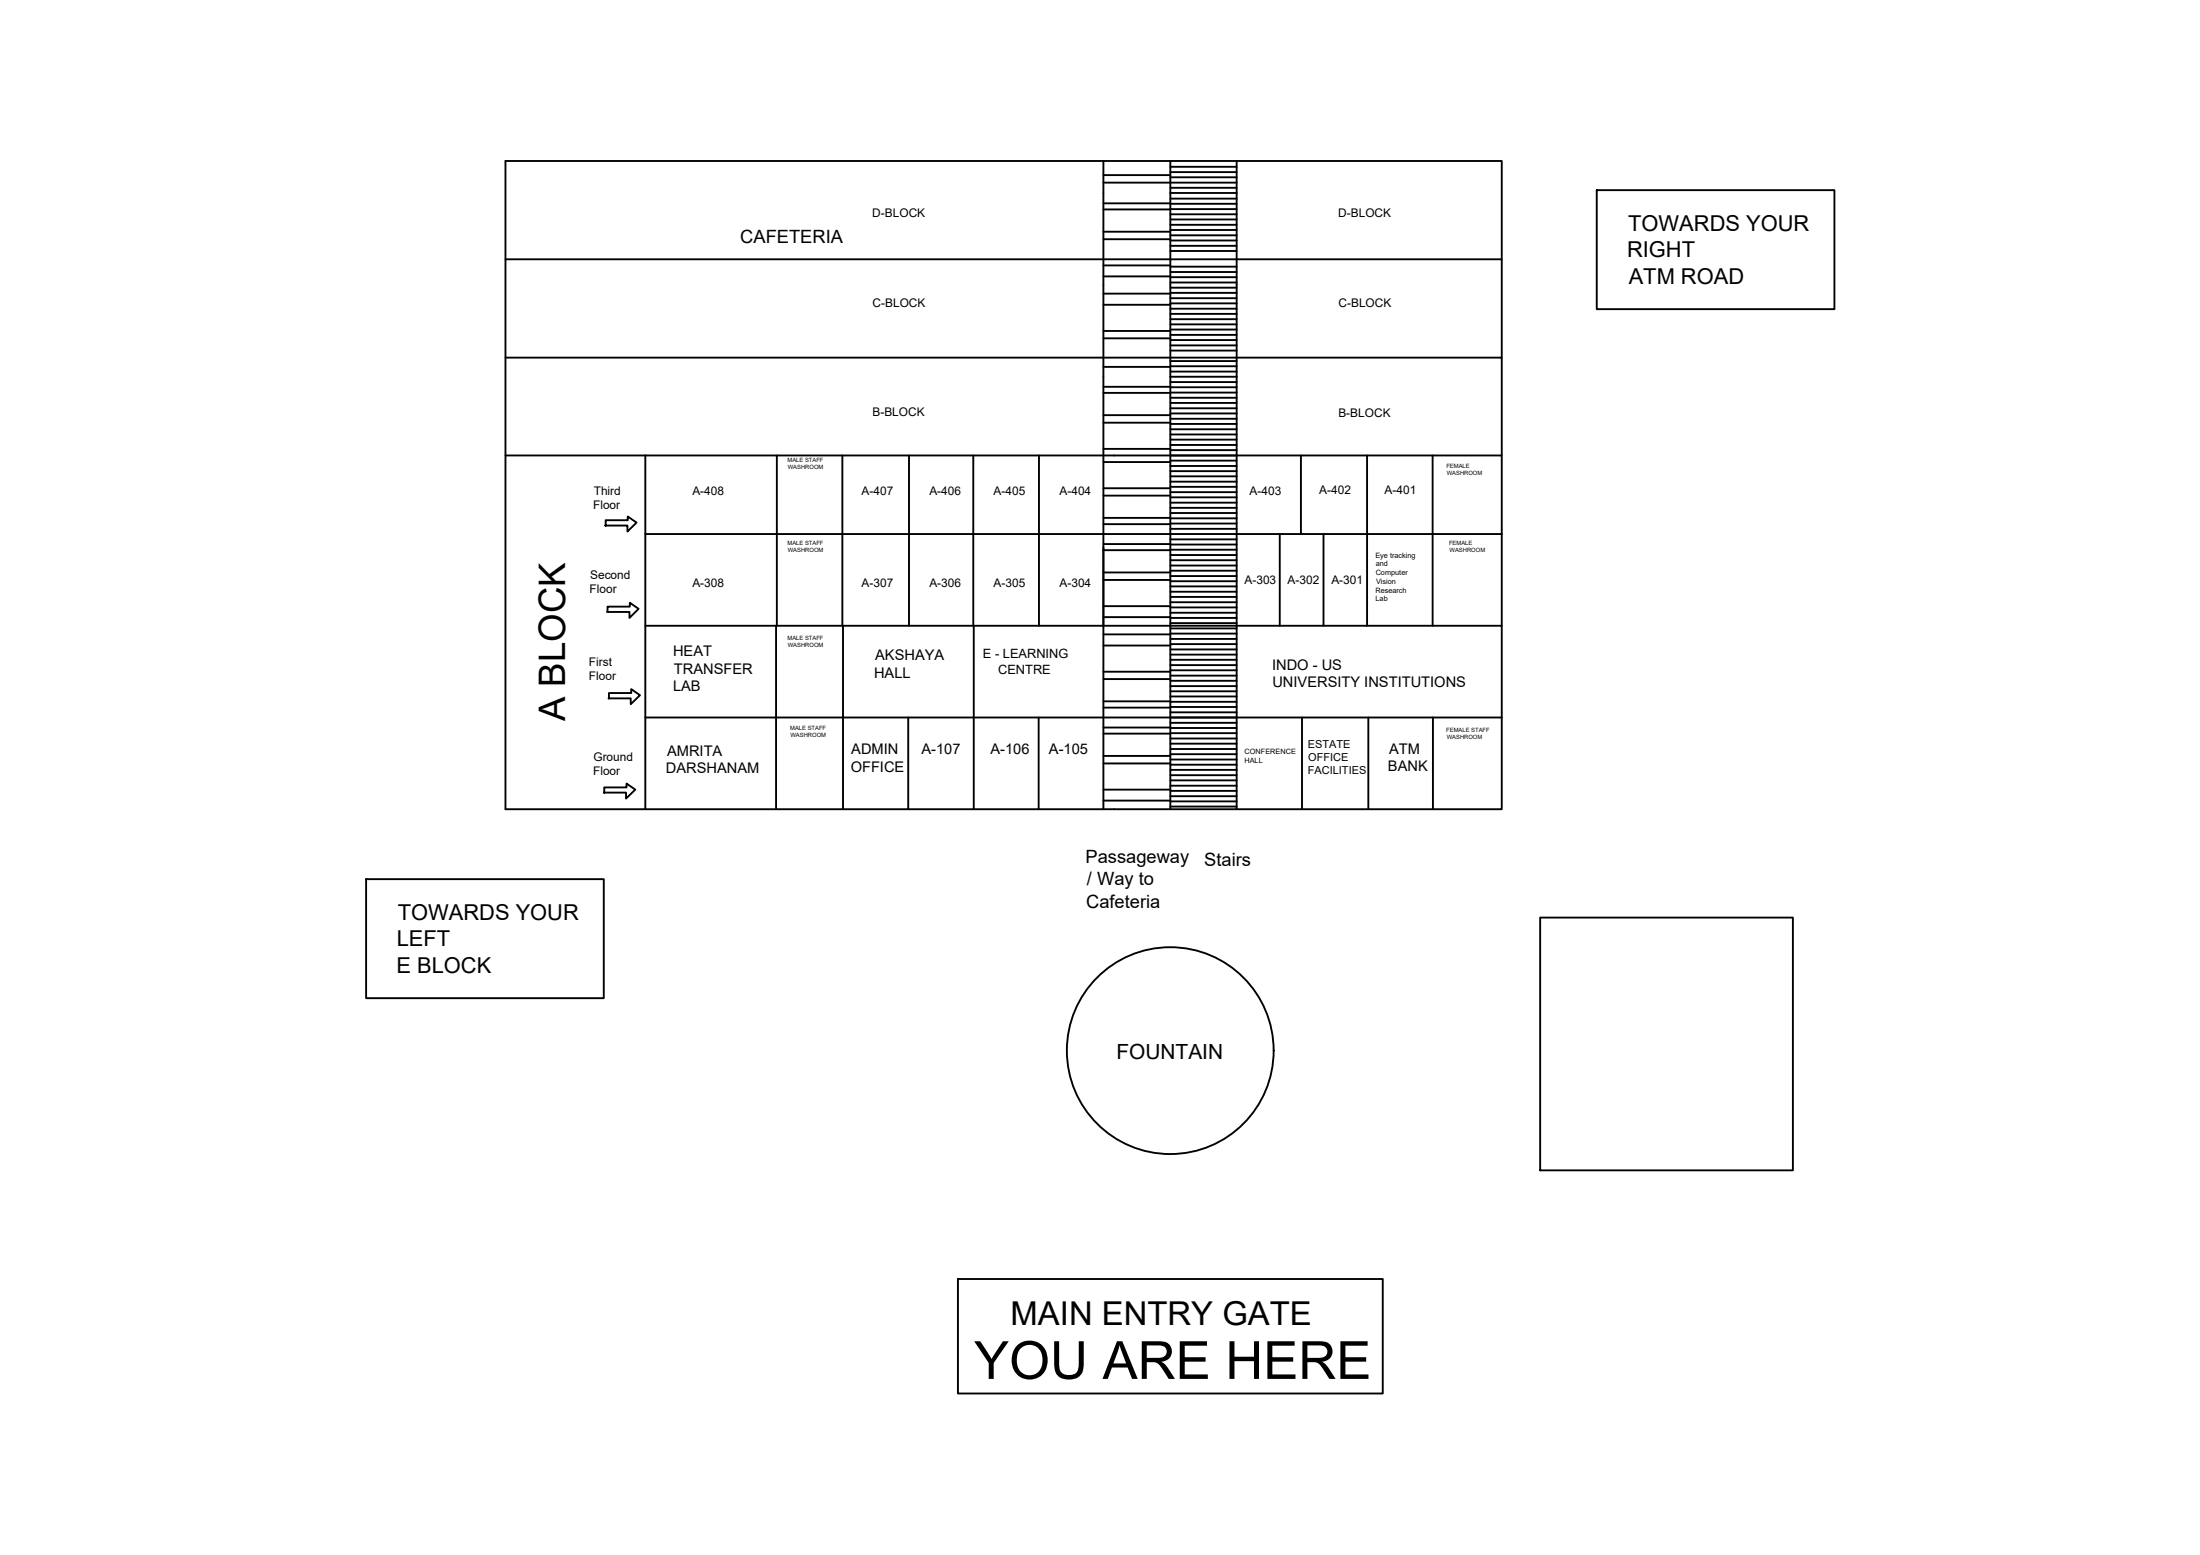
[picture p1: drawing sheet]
<svg xmlns="http://www.w3.org/2000/svg" width="297mm" height="210mm" viewBox="0 0 297 210" stroke-linecap="round" stroke-linejoin="round" font-family="sans-serif">
<!-- layer: 0 -->
<g fill="none" stroke="#000" stroke-width=".25">
<path d="M68.2 35h134.6v13.3M149 21.7v87.5M149 37.3h9M149 35.8h9M149 32.3h9M149 31.3h9M149 28.3h9M149 27.4h9M149 39.6h9M149 24.7h18M149 23.6h9M158 21.7v87.5"/>
<path d="M158 26.8h9M158 27.5h9M158 28.2h9M158 28.9h9M158 29.6h9M158 30.3h9M158 31h9M158 31.8h9M158 32.5h9M158 33.2h9M158 33.9h9M158 36h9"/>
<path d="M158 36.7h9M158 37.4h9M158 38.1h9M158 39.5h9M158 38.8h9M158 22.5h9M158 23.2h9M158 23.9h9M158 25.4h9M158 26h9M167 21.7v87.5M202.8 35v-13.3h-134.6v87.5h134.6v-47.7h-134.6"/>
<path d="M215.6 25.7h32.1v16h-32.1zM68.2 48.3h134.6v13.2M149 41.1h9M149 44.7h9M149 45.7h9M149 49.5h9M149 57.1h9M149 56h9M149 53h9M149 52.2h9M158 50.2h9M158 49.4h9"/>
<path d="M158 48.7h9M158 47.3h9M158 46.6h9M158 45.9h9M158 45.2h9M158 44.5h9M158 43.8h9M158 43.1h9M158 42.4h9M158 41.7h9M158 41h9M158 40.3h9"/>
<path d="M158 51.6h9M158 52.3h9M158 53h9M158 53.7h9M158 54.4h9M158 55.1h9M158 55.8h9M158 56.5h9M158 57.2h9M158 57.9h9M158 58.6h9M158 59.3h9"/>
<path d="M158 50.9h9M81.7 70.9h3v.8l1.2-1.2-1.1-.8v.5h-3v.8M87.1 72.1h115.7M87.1 61.5v47.7M104.9 61.5v23M113.7 61.5v23M122.7 61.5v23M131.4 61.5v23M140.3 61.5v23M149 78.3h9M149 77.3h9M149 74.3h9"/>
<path d="M149 73.4h9M149 62.4h9M149 65.9h9M149 66.9h9M149 69.9h9M149 70.8h9M149 60.6h9M158 61.5h9M158 72.8h9M158 73.5h9M158 74.2h9M158 74.9h9"/>
<path d="M158 75.6h9M158 76.3h9M158 77h9M158 77.8h9M158 78.5h9M158 79.2h9M158 79.9h9M158 71.4h9M158 70.7h9M158 70h9M158 69.3h9M158 68.6h9"/>
<path d="M158 67.9h9M158 67.1h9M158 66.4h9M158 65.7h9M158 65h9M158 64.3h9M158 63.6h9M158 62.9h9M158 62.2h9M158 60.1h9M158 60.8h9M172.8 72.1v12.4"/>
<path d="M175.6 61.5v10.6M178.7 72.1v12.4M184.6 61.5v23M193.4 61.5v23M82 82.6h3v.8l1.2-1.2-1.2-.8v.5h-3v.7M82.2 94.3h3v.8l1.2-1.3-1.2-.8v.5h-3v.8M87.1 96.9h115.7M87.1 84.5h115.7M104.8 84.5v24.7M113.8 84.5v24.7M122.6 96.9v12.3M131.5 84.5v24.7"/>
<path d="M140.2 96.9v12.3M149 99h9M149 98.2h9M149 85.6h9M149 87.1h9M149 90.7h9M149 91.7h9M149 94.7h9M149 95.5h9M149 83.3h9M149 81.8h9M158 97.6h9"/>
<path d="M158 98.3h9M158 99h9M158 99.7h9M158 96.2h9M158 95.4h9M158 94.7h9M158 94h9M158 93.3h9M158 92.6h9M158 91.9h9M158 91.2h9M158 90.5h9"/>
<path d="M158 89.8h9M158 89.1h9M158 88.4h9M158 87.7h9M158 86.9h9M158 86.2h9M158 85.5h9M158 84.8h9M158 80.6h9M158 81.3h9M158 82h9M158 82.7h9"/>
<path d="M158 83.4h9M158 84.1h9M175.8 96.9v12.3M184.7 96.9v12.3M193.5 96.9v12.3M49.4 118.7h32.1v16h-32.1zM81.5 107h3v.8l1.3-1.2-1.2-.8v.5h-3v.7M149 108.1h9M149 106.6h9M149 103.1h9M149 102h9M158 100.4h9"/>
<path d="M158 101.1h9M158 101.8h9M158 102.5h9M158 103.2h9M158 103.9h9M158 104.6h9M158 105.3h9M158 106.1h9M158 106.8h9M158 107.5h9M158 108.2h9M158 108.9h9"/>
<path d="M207.9 123.9h34.2v34.1h-34.2zM129.3 172.6h57.4v15.5h-57.4z"/>
<circle cx="158" cy="141.8" r="14"/>
</g>
<text font-size="7.1" x="131.5" y="186.1">YOU ARE HERE</text>
<text font-size="4.9" x="76.3" y="97.4" transform="rotate(-90 76.3 97.4)">A BLOCK</text>
<text font-size="4.4" x="136.4" y="178.8">MAIN ENTRY GATE</text>
<g font-size="3">
<text x="219.7" y="34.7">RIGHT</text>
<text x="219.8" y="31.2">TOWARDS YOUR</text>
<text x="219.9" y="38.3">ATM ROAD</text>
<text x="53.7" y="124.2">TOWARDS YOUR</text>
<text x="53.5" y="131.3">E BLOCK</text>
<text x="53.6" y="127.7">LEFT</text>
</g>
<text font-size="2.8" x="150.7" y="143">FOUNTAIN</text>
<g font-size="2.5">
<text x="100" y="32.8">CAFETERIA</text>
<text x="146.6" y="116.6">Passageway</text>
<text x="146.8" y="119.5">/ Way to</text>
<text x="162.6" y="117">Stairs</text>
<text x="146.6" y="122.5">Cafeteria</text>
</g>
<g font-size="2">
<text x="90.9" y="88.5">HEAT</text>
<text x="118.2" y="89.1">AKSHAYA</text>
<text x="90.9" y="93.3">LAB</text>
<text x="91" y="90.9">TRANSFER</text>
<text x="118" y="91.5">HALL</text>
<text x="171.8" y="90.4">INDO - US</text>
<text x="171.8" y="92.7">UNIVERSITY INSTITUTIONS</text>
<text x="114.9" y="101.8">ADMIN</text>
<text x="124.4" y="101.8">A-107</text>
<text x="133.7" y="101.8">A-106</text>
<text x="141.6" y="101.8">A-105</text>
<text x="187.5" y="101.8">ATM</text>
<text x="89.9" y="104.4">DARSHANAM</text>
<text x="90.1" y="102">AMRITA</text>
<text x="114.9" y="104.2">OFFICE</text>
<text x="187.4" y="104.1">BANK</text>
</g>
<g font-size="1.7">
<text x="132.7" y="88.8">E - LEARNING</text>
<text x="134.8" y="90.9">CENTRE</text>
</g>
<g font-size="1.6">
<text x="117.8" y="29.3">D-BLOCK</text>
<text x="180.7" y="29.3">D-BLOCK</text>
<text x="117.8" y="41.4">C-BLOCK</text>
<text x="180.7" y="41.4">C-BLOCK</text>
<text x="117.8" y="56.2">B-BLOCK</text>
<text x="180.7" y="56.2">B-BLOCK</text>
<text x="80.1" y="68.7">Floor</text>
<text x="80.2" y="66.8">Third</text>
<text x="93.5" y="66.8">A-408</text>
<text x="116.3" y="66.8">A-407</text>
<text x="125.5" y="66.8">A-406</text>
<text x="134.2" y="66.8">A-405</text>
<text x="143.1" y="66.8">A-404</text>
<text x="168.7" y="66.8">A-403</text>
<text x="178.1" y="66.6">A-402</text>
<text x="187" y="66.7">A-401</text>
<text x="79.6" y="80">Floor</text>
<text x="79.7" y="78.1">Second</text>
<text x="93.5" y="79.2">A-308</text>
<text x="116.3" y="79.2">A-307</text>
<text x="125.5" y="79.2">A-306</text>
<text x="134.2" y="79.2">A-305</text>
<text x="143.1" y="79.2">A-304</text>
<text x="168" y="78.8">A-303</text>
<text x="173.8" y="78.8">A-302</text>
<text x="179.8" y="78.8">A-301</text>
<text x="79.5" y="89.9">First</text>
<text x="79.5" y="91.8">Floor</text>
<text x="80.1" y="104.7">Floor</text>
<text x="80.1" y="102.8">Ground</text>
</g>
<g font-size="1.5">
<text x="176.6" y="101">ESTATE</text>
<text x="176.6" y="104.5">FACILITIES</text>
<text x="176.6" y="102.8">OFFICE</text>
</g>
<g font-size="1">
<text x="185.7" y="75.3">Eye tracking</text>
<text x="185.7" y="76.4">and</text>
<text x="185.7" y="77.6">Computer</text>
<text x="185.7" y="80">Research</text>
<text x="185.7" y="81.2">Lab</text>
<text x="185.8" y="78.8">Vision</text>
<text x="168" y="101.8">CONFERENCE</text>
<text x="168" y="103">HALL</text>
</g>
<g font-size=".8">
<text x="106.3" y="62.3">MALE STAFF</text>
<text x="106.4" y="63.3">WASHROOM</text>
<text x="195.3" y="63.1">FEMALE</text>
<text x="195.3" y="64.1">WASHROOM</text>
<text x="106.3" y="73.5">MALE STAFF</text>
<text x="106.4" y="74.5">WASHROOM</text>
<text x="195.7" y="73.5">FEMALE</text>
<text x="195.7" y="74.5">WASHROOM</text>
<text x="106.3" y="86.4">MALE STAFF</text>
<text x="106.4" y="87.3">WASHROOM</text>
<text x="106.7" y="98.6">MALE STAFF</text>
<text x="106.7" y="99.5">WASHROOM</text>
<text x="195.3" y="98.8">FEMALE STAFF</text>
<text x="195.3" y="99.8">WASHROOM</text>
</g>
</svg>
